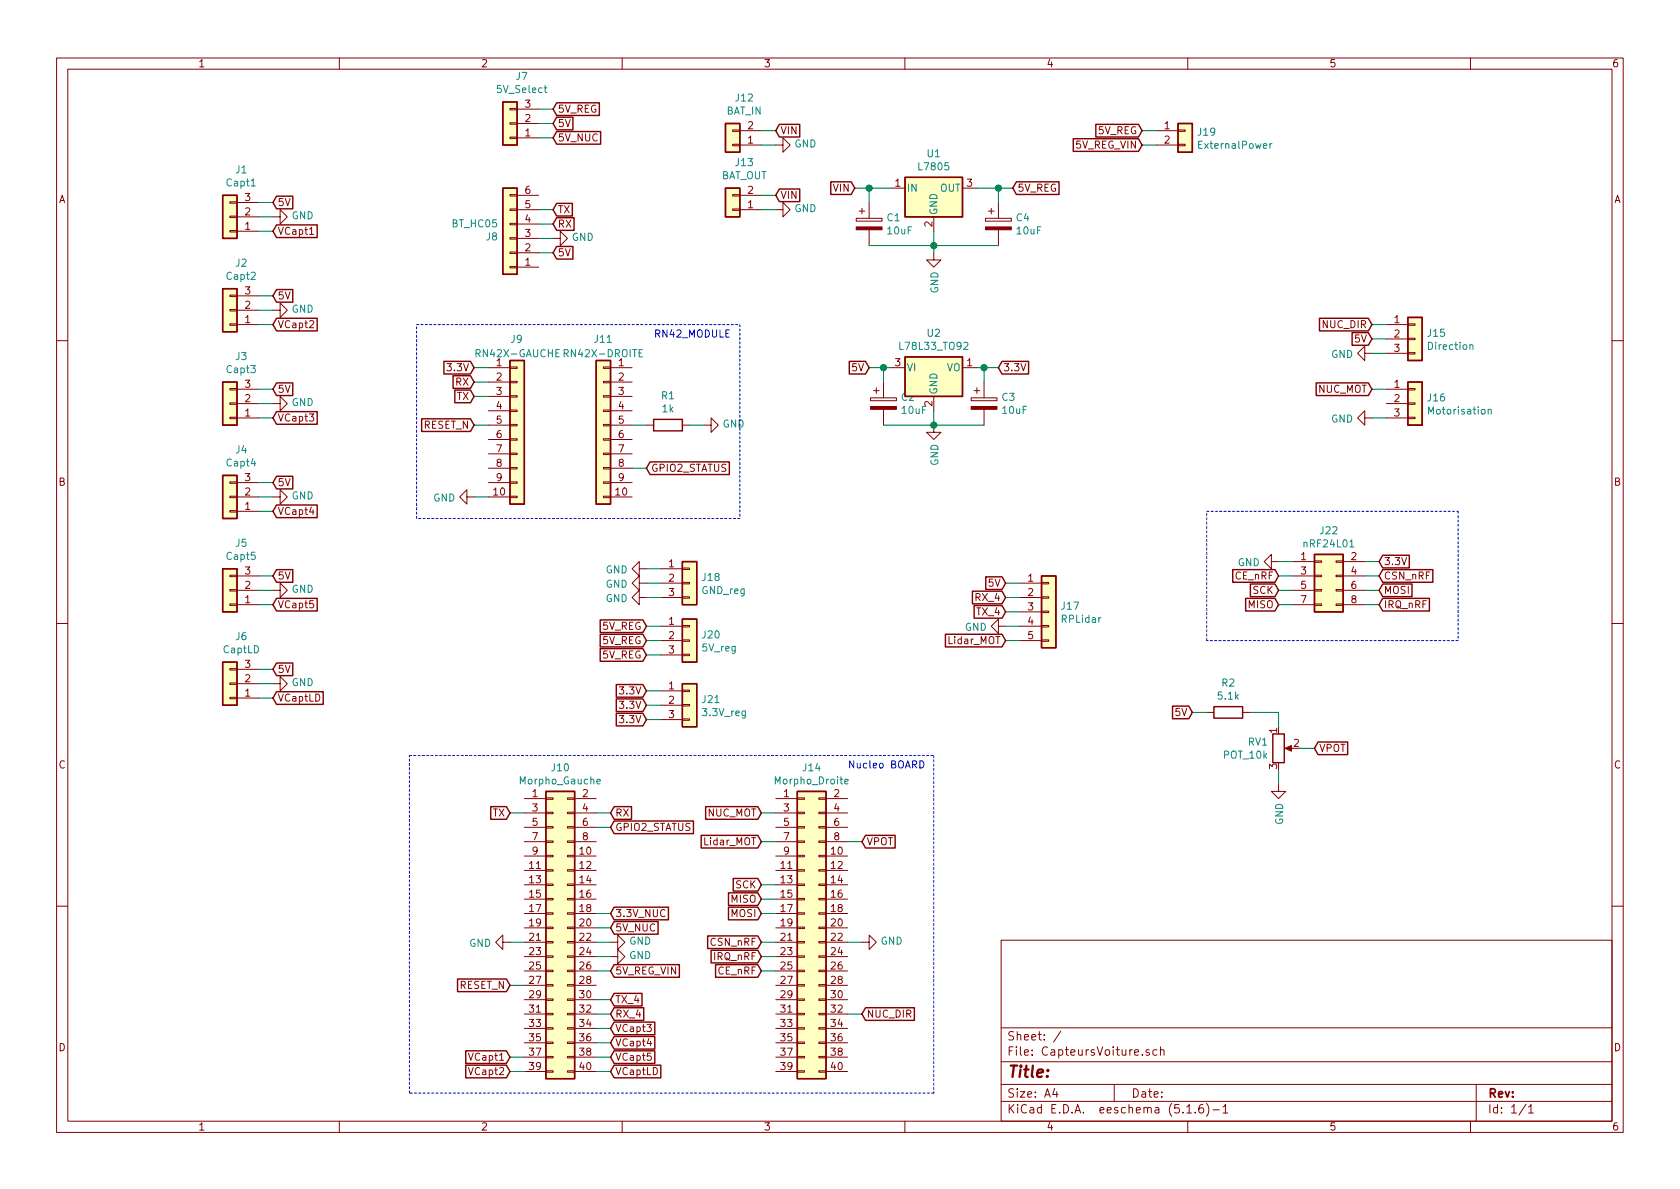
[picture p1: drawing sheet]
EESchema Schematic File Version 4
EELAYER 30 0
EELAYER END
$Descr A4 11693 8268
encoding utf-8
Sheet 1 1
Title ""
Date ""
Rev ""
Comp ""
Comment1 ""
Comment2 ""
Comment3 ""
Comment4 ""
$EndDescr
$Comp
L Connector_Generic:Conn_01x03 J1
U 1 1
P 1600 1500
F 0 "J1" H 1520 1175 50  0000 C CNN
F 1 "Capt1" H 1520 1266 50  0000 C CNN
F 2 "Connector_JST:JST_XH_B3B-XH-A_1x03_P2.50mm_Vertical" H 1600 1500 50  0001 C CNN
F 3 "~" H 1600 1500 50  0001 C CNN
	1    1600 1500
	-1   0    0    1   
$EndComp
$Comp
L Connector_Generic:Conn_01x03 J2
U 1 1
P 1600 2150
F 0 "J2" H 1520 1825 50  0000 C CNN
F 1 "Capt2" H 1520 1916 50  0000 C CNN
F 2 "Connector_JST:JST_XH_B3B-XH-A_1x03_P2.50mm_Vertical" H 1600 2150 50  0001 C CNN
F 3 "~" H 1600 2150 50  0001 C CNN
	1    1600 2150
	-1   0    0    1   
$EndComp
$Comp
L Connector_Generic:Conn_01x03 J3
U 1 1
P 1600 2800
F 0 "J3" H 1520 2475 50  0000 C CNN
F 1 "Capt3" H 1520 2566 50  0000 C CNN
F 2 "Connector_JST:JST_XH_B3B-XH-A_1x03_P2.50mm_Vertical" H 1600 2800 50  0001 C CNN
F 3 "~" H 1600 2800 50  0001 C CNN
	1    1600 2800
	-1   0    0    1   
$EndComp
$Comp
L Connector_Generic:Conn_01x03 J4
U 1 1
P 1600 3450
F 0 "J4" H 1520 3125 50  0000 C CNN
F 1 "Capt4" H 1520 3216 50  0000 C CNN
F 2 "Connector_JST:JST_XH_B3B-XH-A_1x03_P2.50mm_Vertical" H 1600 3450 50  0001 C CNN
F 3 "~" H 1600 3450 50  0001 C CNN
	1    1600 3450
	-1   0    0    1   
$EndComp
$Comp
L Connector_Generic:Conn_01x03 J5
U 1 1
P 1600 4100
F 0 "J5" H 1520 3775 50  0000 C CNN
F 1 "Capt5" H 1520 3866 50  0000 C CNN
F 2 "Connector_JST:JST_XH_B3B-XH-A_1x03_P2.50mm_Vertical" H 1600 4100 50  0001 C CNN
F 3 "~" H 1600 4100 50  0001 C CNN
	1    1600 4100
	-1   0    0    1   
$EndComp
$Comp
L Connector_Generic:Conn_01x03 J6
U 1 1
P 1600 4750
F 0 "J6" H 1520 4425 50  0000 C CNN
F 1 "CaptLD" H 1520 4516 50  0000 C CNN
F 2 "Connector_JST:JST_XH_B3B-XH-A_1x03_P2.50mm_Vertical" H 1600 4750 50  0001 C CNN
F 3 "~" H 1600 4750 50  0001 C CNN
	1    1600 4750
	-1   0    0    1   
$EndComp
$Comp
L power:GND #PWR0101
U 1 1
P 1900 1500
F 0 "#PWR0101" H 1900 1250 50  0001 C CNN
F 1 "GND" V 1905 1372 50  0000 R CNN
F 2 "" H 1900 1500 50  0001 C CNN
F 3 "" H 1900 1500 50  0001 C CNN
	1    1900 1500
	0    -1   -1   0   
$EndComp
$Comp
L power:GND #PWR0102
U 1 1
P 1900 2150
F 0 "#PWR0102" H 1900 1900 50  0001 C CNN
F 1 "GND" V 1905 2022 50  0000 R CNN
F 2 "" H 1900 2150 50  0001 C CNN
F 3 "" H 1900 2150 50  0001 C CNN
	1    1900 2150
	0    -1   -1   0   
$EndComp
$Comp
L power:GND #PWR0103
U 1 1
P 1900 2800
F 0 "#PWR0103" H 1900 2550 50  0001 C CNN
F 1 "GND" V 1905 2672 50  0000 R CNN
F 2 "" H 1900 2800 50  0001 C CNN
F 3 "" H 1900 2800 50  0001 C CNN
	1    1900 2800
	0    -1   -1   0   
$EndComp
$Comp
L power:GND #PWR0105
U 1 1
P 1900 3450
F 0 "#PWR0105" H 1900 3200 50  0001 C CNN
F 1 "GND" V 1905 3322 50  0000 R CNN
F 2 "" H 1900 3450 50  0001 C CNN
F 3 "" H 1900 3450 50  0001 C CNN
	1    1900 3450
	0    -1   -1   0   
$EndComp
$Comp
L power:GND #PWR0106
U 1 1
P 1900 4100
F 0 "#PWR0106" H 1900 3850 50  0001 C CNN
F 1 "GND" V 1905 3972 50  0000 R CNN
F 2 "" H 1900 4100 50  0001 C CNN
F 3 "" H 1900 4100 50  0001 C CNN
	1    1900 4100
	0    -1   -1   0   
$EndComp
$Comp
L power:GND #PWR0107
U 1 1
P 1900 4750
F 0 "#PWR0107" H 1900 4500 50  0001 C CNN
F 1 "GND" V 1905 4622 50  0000 R CNN
F 2 "" H 1900 4750 50  0001 C CNN
F 3 "" H 1900 4750 50  0001 C CNN
	1    1900 4750
	0    -1   -1   0   
$EndComp
Text GLabel 1900 1400 2    50   Input ~ 0
5V
Text GLabel 1900 2050 2    50   Input ~ 0
5V
Text GLabel 1900 2700 2    50   Input ~ 0
5V
Text GLabel 1900 3350 2    50   Input ~ 0
5V
Text GLabel 1900 4000 2    50   Input ~ 0
5V
Text GLabel 1900 4650 2    50   Input ~ 0
5V
Text GLabel 1900 1600 2    50   Input ~ 0
VCapt1
Text GLabel 1900 4850 2    50   Input ~ 0
VCaptLD
Text GLabel 1900 4200 2    50   Input ~ 0
VCapt5
Text GLabel 1900 3550 2    50   Input ~ 0
VCapt4
Text GLabel 1900 2900 2    50   Input ~ 0
VCapt3
Text GLabel 1900 2250 2    50   Input ~ 0
VCapt2
Wire Wire Line
	1800 1400 1900 1400
Wire Wire Line
	1800 1500 1900 1500
Wire Wire Line
	1800 1600 1900 1600
Wire Wire Line
	1800 2050 1900 2050
Wire Wire Line
	1800 2150 1900 2150
Wire Wire Line
	1800 2250 1900 2250
Wire Wire Line
	1800 2700 1900 2700
Wire Wire Line
	1800 2800 1900 2800
Wire Wire Line
	1800 2900 1900 2900
Wire Wire Line
	1800 3350 1900 3350
Wire Wire Line
	1800 3450 1900 3450
Wire Wire Line
	1800 3550 1900 3550
Wire Wire Line
	1800 4000 1900 4000
Wire Wire Line
	1800 4100 1900 4100
Wire Wire Line
	1800 4200 1900 4200
Wire Wire Line
	1800 4650 1900 4650
Wire Wire Line
	1800 4750 1900 4750
Wire Wire Line
	1800 4850 1900 4850
Text GLabel 4250 7150 2    50   Input ~ 0
VCapt3
Text GLabel 4250 7250 2    50   Input ~ 0
VCapt4
Text GLabel 4250 7350 2    50   Input ~ 0
VCapt5
Text GLabel 4250 7450 2    50   Input ~ 0
VCaptLD
$Comp
L Connector_Generic:Conn_01x06 J8
U 1 1
P 3550 1650
F 0 "J8" H 3630 1642 50  0000 L CNN
F 1 "BT_HC05" H 3630 1551 50  0000 L CNN
F 2 "Connector_PinHeader_2.54mm:PinHeader_1x06_P2.54mm_Horizontal" H 3550 1650 50  0001 C CNN
F 3 "~" H 3550 1650 50  0001 C CNN
	1    3550 1650
	-1   0    0    1   
$EndComp
$Comp
L power:GND #PWR0109
U 1 1
P 3850 1650
F 0 "#PWR0109" H 3850 1400 50  0001 C CNN
F 1 "GND" V 3855 1522 50  0000 R CNN
F 2 "" H 3850 1650 50  0001 C CNN
F 3 "" H 3850 1650 50  0001 C CNN
	1    3850 1650
	0    -1   -1   0   
$EndComp
Text GLabel 3850 1450 2    50   Input ~ 0
TX
Text GLabel 3850 1550 2    50   Input ~ 0
RX
Wire Wire Line
	3850 1750 3750 1750
Wire Wire Line
	3750 1650 3850 1650
Wire Wire Line
	3750 1550 3850 1550
Wire Wire Line
	3750 1450 3850 1450
$Comp
L Regulator_Linear:L7805 U1
U 1 1
P 6500 1300
F 0 "U1" H 6500 1542 50  0000 C CNN
F 1 "L7805" H 6500 1451 50  0000 C CNN
F 2 "Package_TO_SOT_THT:TO-220-3_Horizontal_TabDown" H 6525 1150 50  0001 L CIN
F 3 "http://www.st.com/content/ccc/resource/technical/document/datasheet/41/4f/b3/b0/12/d4/47/88/CD00000444.pdf/files/CD00000444.pdf/jcr:content/translations/en.CD00000444.pdf" H 6500 1250 50  0001 C CNN
	1    6500 1300
	1    0    0    -1  
$EndComp
$Comp
L Connector_Generic:Conn_01x02 J12
U 1 1
P 5100 1000
F 0 "J12" H 5018 675 50  0000 C CNN
F 1 "BAT_IN" H 5018 766 50  0000 C CNN
F 2 "TerminalBlock_Phoenix:TerminalBlock_Phoenix_MKDS-3-2-5.08_1x02_P5.08mm_Horizontal" H 5100 1000 50  0001 C CNN
F 3 "~" H 5100 1000 50  0001 C CNN
	1    5100 1000
	-1   0    0    1   
$EndComp
Text GLabel 5400 900  2    50   Input ~ 0
VIN
$Comp
L power:GND #PWR06
U 1 1
P 5400 1000
F 0 "#PWR06" H 5400 750 50  0001 C CNN
F 1 "GND" V 5405 872 50  0000 R CNN
F 2 "" H 5400 1000 50  0001 C CNN
F 3 "" H 5400 1000 50  0001 C CNN
	1    5400 1000
	0    -1   -1   0   
$EndComp
Text GLabel 5950 1300 0    50   Input ~ 0
VIN
$Comp
L power:GND #PWR09
U 1 1
P 6500 1750
F 0 "#PWR09" H 6500 1500 50  0001 C CNN
F 1 "GND" V 6505 1622 50  0000 R CNN
F 2 "" H 6500 1750 50  0001 C CNN
F 3 "" H 6500 1750 50  0001 C CNN
	1    6500 1750
	1    0    0    -1  
$EndComp
$Comp
L Device:CP C1
U 1 1
P 6050 1550
F 0 "C1" H 6168 1596 50  0000 L CNN
F 1 "10uF" H 6168 1505 50  0000 L CNN
F 2 "Capacitor_THT:CP_Radial_D10.0mm_P5.00mm" H 6088 1400 50  0001 C CNN
F 3 "~" H 6050 1550 50  0001 C CNN
	1    6050 1550
	1    0    0    -1  
$EndComp
$Comp
L Device:CP C4
U 1 1
P 6950 1550
F 0 "C4" H 7068 1596 50  0000 L CNN
F 1 "10uF" H 7068 1505 50  0000 L CNN
F 2 "Capacitor_THT:CP_Radial_D10.0mm_P5.00mm" H 6988 1400 50  0001 C CNN
F 3 "~" H 6950 1550 50  0001 C CNN
	1    6950 1550
	1    0    0    -1  
$EndComp
Text GLabel 7050 1300 2    50   Input ~ 0
5V_REG
Wire Wire Line
	6050 1400 6050 1300
Wire Wire Line
	6050 1300 5950 1300
Wire Wire Line
	6050 1300 6200 1300
Connection ~ 6050 1300
Wire Wire Line
	6800 1300 6950 1300
Wire Wire Line
	6950 1400 6950 1300
Connection ~ 6950 1300
Wire Wire Line
	6950 1300 7050 1300
Wire Wire Line
	6950 1700 6500 1700
Wire Wire Line
	6500 1700 6500 1600
Wire Wire Line
	6050 1700 6500 1700
Connection ~ 6500 1700
Wire Wire Line
	6500 1700 6500 1750
Wire Wire Line
	5300 900  5400 900 
Wire Wire Line
	5300 1000 5400 1000
$Comp
L Connector_Generic:Conn_01x02 J13
U 1 1
P 5100 1450
F 0 "J13" H 5018 1125 50  0000 C CNN
F 1 "BAT_OUT" H 5018 1216 50  0000 C CNN
F 2 "TerminalBlock_Phoenix:TerminalBlock_Phoenix_MKDS-3-2-5.08_1x02_P5.08mm_Horizontal" H 5100 1450 50  0001 C CNN
F 3 "~" H 5100 1450 50  0001 C CNN
	1    5100 1450
	-1   0    0    1   
$EndComp
Text GLabel 5400 1350 2    50   Input ~ 0
VIN
$Comp
L power:GND #PWR07
U 1 1
P 5400 1450
F 0 "#PWR07" H 5400 1200 50  0001 C CNN
F 1 "GND" V 5405 1322 50  0000 R CNN
F 2 "" H 5400 1450 50  0001 C CNN
F 3 "" H 5400 1450 50  0001 C CNN
	1    5400 1450
	0    -1   -1   0   
$EndComp
Wire Wire Line
	5300 1350 5400 1350
Wire Wire Line
	5300 1450 5400 1450
$Comp
L Connector_Generic:Conn_01x03 J7
U 1 1
P 3550 850
F 0 "J7" H 3468 525 50  0000 C CNN
F 1 "5V_Select" H 3468 616 50  0000 C CNN
F 2 "Connector_PinHeader_2.54mm:PinHeader_1x03_P2.54mm_Vertical" H 3550 850 50  0001 C CNN
F 3 "~" H 3550 850 50  0001 C CNN
	1    3550 850 
	-1   0    0    1   
$EndComp
Text GLabel 3850 850  2    50   Input ~ 0
5V
Text GLabel 3850 750  2    50   Input ~ 0
5V_REG
Text GLabel 3850 950  2    50   Input ~ 0
5V_NUC
Wire Wire Line
	3750 950  3850 950 
Wire Wire Line
	3750 850  3850 850 
Wire Wire Line
	3750 750  3850 750 
$Comp
L Regulator_Linear:L78L33_TO92 U2
U 1 1
P 6500 2550
F 0 "U2" H 6500 2792 50  0000 C CNN
F 1 "L78L33_TO92" H 6500 2701 50  0000 C CNN
F 2 "Package_TO_SOT_THT:TO-92L_Inline_Wide" H 6500 2775 50  0001 C CIN
F 3 "http://www.st.com/content/ccc/resource/technical/document/datasheet/15/55/e5/aa/23/5b/43/fd/CD00000446.pdf/files/CD00000446.pdf/jcr:content/translations/en.CD00000446.pdf" H 6500 2500 50  0001 C CNN
	1    6500 2550
	1    0    0    -1  
$EndComp
$Comp
L power:GND #PWR010
U 1 1
P 6500 2950
F 0 "#PWR010" H 6500 2700 50  0001 C CNN
F 1 "GND" V 6505 2822 50  0000 R CNN
F 2 "" H 6500 2950 50  0001 C CNN
F 3 "" H 6500 2950 50  0001 C CNN
	1    6500 2950
	1    0    0    -1  
$EndComp
Text GLabel 6050 2550 0    50   Input ~ 0
5V
Wire Wire Line
	6050 2550 6150 2550
Wire Wire Line
	6800 2550 6850 2550
Wire Wire Line
	6500 2950 6500 2850
$Comp
L Device:CP C3
U 1 1
P 6850 2800
F 0 "C3" H 6968 2846 50  0000 L CNN
F 1 "10uF" H 6968 2755 50  0000 L CNN
F 2 "Capacitor_THT:CP_Radial_D10.0mm_P5.00mm" H 6888 2650 50  0001 C CNN
F 3 "~" H 6850 2800 50  0001 C CNN
	1    6850 2800
	1    0    0    -1  
$EndComp
$Comp
L Device:CP C2
U 1 1
P 6150 2800
F 0 "C2" H 6268 2846 50  0000 L CNN
F 1 "10uF" H 6268 2755 50  0000 L CNN
F 2 "Capacitor_THT:CP_Radial_D10.0mm_P5.00mm" H 6188 2650 50  0001 C CNN
F 3 "~" H 6150 2800 50  0001 C CNN
	1    6150 2800
	1    0    0    -1  
$EndComp
Wire Wire Line
	6150 2650 6150 2550
Connection ~ 6150 2550
Wire Wire Line
	6150 2550 6200 2550
Wire Wire Line
	6850 2650 6850 2550
Connection ~ 6850 2550
Wire Wire Line
	6850 2550 6950 2550
Wire Wire Line
	6850 2950 6500 2950
Connection ~ 6500 2950
Wire Wire Line
	6500 2950 6150 2950
$Comp
L Connector_Generic:Conn_01x10 J9
U 1 1
P 3600 2950
F 0 "J9" H 3550 3550 50  0000 L CNN
F 1 "RN42X-GAUCHE" H 3300 3450 50  0000 L CNN
F 2 "Connector_PinHeader_2.00mm:PinHeader_1x10_P2.00mm_Vertical" H 3600 2950 50  0001 C CNN
F 3 "~" H 3600 2950 50  0001 C CNN
	1    3600 2950
	1    0    0    -1  
$EndComp
$Comp
L Connector_Generic:Conn_01x10 J11
U 1 1
P 4200 2950
F 0 "J11" H 4200 3550 50  0000 C CNN
F 1 "RN42X-DROITE" H 4200 3450 50  0000 C CNN
F 2 "Connector_PinHeader_2.00mm:PinHeader_1x10_P2.00mm_Vertical" H 4200 2950 50  0001 C CNN
F 3 "~" H 4200 2950 50  0001 C CNN
	1    4200 2950
	-1   0    0    -1  
$EndComp
Text GLabel 3300 2550 0    50   Input ~ 0
3.3V
$Comp
L power:GND #PWR01
U 1 1
P 3300 3450
F 0 "#PWR01" H 3300 3200 50  0001 C CNN
F 1 "GND" V 3305 3322 50  0000 R CNN
F 2 "" H 3300 3450 50  0001 C CNN
F 3 "" H 3300 3450 50  0001 C CNN
	1    3300 3450
	0    1    1    0   
$EndComp
Text GLabel 3300 2650 0    50   Input ~ 0
RX
Text GLabel 3300 2750 0    50   Input ~ 0
TX
Text GLabel 3300 2950 0    50   Input ~ 0
RESET_N
Text GLabel 4500 3250 2    50   Input ~ 0
GPIO2_STATUS
$Comp
L Connector_Generic:Conn_02x20_Odd_Even J10
U 1 1
P 3850 6450
F 0 "J10" H 3900 7567 50  0000 C CNN
F 1 "Morpho_Gauche" H 3900 7476 50  0000 C CNN
F 2 "Connector_PinHeader_2.54mm:PinHeader_2x20_P2.54mm_Vertical" H 3850 6450 50  0001 C CNN
F 3 "~" H 3850 6450 50  0001 C CNN
	1    3850 6450
	1    0    0    -1  
$EndComp
$Comp
L Connector_Generic:Conn_02x20_Odd_Even J14
U 1 1
P 5600 6450
F 0 "J14" H 5650 7567 50  0000 C CNN
F 1 "Morpho_Droite" H 5650 7476 50  0000 C CNN
F 2 "Connector_PinHeader_2.54mm:PinHeader_2x20_P2.54mm_Vertical" H 5600 6450 50  0001 C CNN
F 3 "~" H 5600 6450 50  0001 C CNN
	1    5600 6450
	1    0    0    -1  
$EndComp
Text GLabel 3550 5650 0    50   Input ~ 0
TX
$Comp
L power:GND #PWR02
U 1 1
P 3550 6550
F 0 "#PWR02" H 3550 6300 50  0001 C CNN
F 1 "GND" V 3555 6422 50  0000 R CNN
F 2 "" H 3550 6550 50  0001 C CNN
F 3 "" H 3550 6550 50  0001 C CNN
	1    3550 6550
	0    1    1    0   
$EndComp
$Comp
L power:GND #PWR03
U 1 1
P 4250 6550
F 0 "#PWR03" H 4250 6300 50  0001 C CNN
F 1 "GND" V 4255 6422 50  0000 R CNN
F 2 "" H 4250 6550 50  0001 C CNN
F 3 "" H 4250 6550 50  0001 C CNN
	1    4250 6550
	0    -1   -1   0   
$EndComp
$Comp
L power:GND #PWR04
U 1 1
P 4250 6650
F 0 "#PWR04" H 4250 6400 50  0001 C CNN
F 1 "GND" V 4255 6522 50  0000 R CNN
F 2 "" H 4250 6650 50  0001 C CNN
F 3 "" H 4250 6650 50  0001 C CNN
	1    4250 6650
	0    -1   -1   0   
$EndComp
Text GLabel 4250 6750 2    50   Input ~ 0
5V_REG_VIN
Text GLabel 4250 5650 2    50   Input ~ 0
RX
Text GLabel 3550 7350 0    50   Input ~ 0
VCapt1
Text GLabel 3550 6850 0    50   Input ~ 0
RESET_N
Text GLabel 4250 6450 2    50   Input ~ 0
5V_NUC
Wire Wire Line
	3300 3450 3400 3450
Wire Wire Line
	3300 2950 3400 2950
Wire Wire Line
	3300 2750 3400 2750
Wire Wire Line
	3300 2550 3400 2550
Wire Wire Line
	3300 2650 3400 2650
Wire Wire Line
	4400 3250 4500 3250
$Comp
L power:GND #PWR08
U 1 1
P 6000 6550
F 0 "#PWR08" H 6000 6300 50  0001 C CNN
F 1 "GND" V 6005 6422 50  0000 R CNN
F 2 "" H 6000 6550 50  0001 C CNN
F 3 "" H 6000 6550 50  0001 C CNN
	1    6000 6550
	0    -1   -1   0   
$EndComp
Wire Wire Line
	5900 6550 6000 6550
Wire Wire Line
	4250 6450 4150 6450
Wire Wire Line
	3650 5650 3550 5650
Wire Wire Line
	4150 5650 4250 5650
Wire Wire Line
	4150 6550 4250 6550
Wire Wire Line
	3550 6550 3650 6550
Wire Wire Line
	4150 6650 4250 6650
Wire Wire Line
	4150 6750 4250 6750
Wire Wire Line
	4150 6950 4250 6950
Wire Wire Line
	4150 7050 4250 7050
Wire Wire Line
	4150 7150 4250 7150
Wire Wire Line
	4150 7250 4250 7250
Wire Wire Line
	4150 7350 4250 7350
Wire Wire Line
	4250 7450 4150 7450
Text GLabel 4250 6950 2    50   Input ~ 0
TX_4
Text GLabel 3550 7450 0    50   Input ~ 0
VCapt2
Text GLabel 4250 7050 2    50   Input ~ 0
RX_4
Wire Wire Line
	3550 7350 3650 7350
Wire Wire Line
	3550 7450 3650 7450
Wire Notes Line
	2900 2250 5150 2250
Wire Notes Line
	5150 2250 5150 3600
Wire Notes Line
	5150 3600 2900 3600
Wire Notes Line
	2900 3600 2900 2250
Text Notes 4550 2350 0    50   ~ 0
RN42_MODULE
Wire Notes Line
	2850 5250 6500 5250
Wire Notes Line
	6500 5250 6500 7600
Wire Notes Line
	6500 7600 2850 7600
Wire Notes Line
	2850 7600 2850 5250
Text Notes 5900 5350 0    50   ~ 0
Nucleo BOARD
$Comp
L Connector_Generic:Conn_01x03 J15
U 1 1
P 9850 2350
F 0 "J15" H 9930 2392 50  0000 L CNN
F 1 "Direction" H 9930 2301 50  0000 L CNN
F 2 "Connector_PinHeader_2.54mm:PinHeader_1x03_P2.54mm_Horizontal" H 9850 2350 50  0001 C CNN
F 3 "~" H 9850 2350 50  0001 C CNN
	1    9850 2350
	1    0    0    -1  
$EndComp
$Comp
L Connector_Generic:Conn_01x03 J16
U 1 1
P 9850 2800
F 0 "J16" H 9930 2842 50  0000 L CNN
F 1 "Motorisation" H 9930 2751 50  0000 L CNN
F 2 "Connector_PinHeader_2.54mm:PinHeader_1x03_P2.54mm_Horizontal" H 9850 2800 50  0001 C CNN
F 3 "~" H 9850 2800 50  0001 C CNN
	1    9850 2800
	1    0    0    -1  
$EndComp
Text GLabel 9550 2350 0    50   Input ~ 0
5V
$Comp
L power:GND #PWR011
U 1 1
P 9550 2450
F 0 "#PWR011" H 9550 2200 50  0001 C CNN
F 1 "GND" V 9555 2322 50  0000 R CNN
F 2 "" H 9550 2450 50  0001 C CNN
F 3 "" H 9550 2450 50  0001 C CNN
	1    9550 2450
	0    1    1    0   
$EndComp
$Comp
L power:GND #PWR012
U 1 1
P 9550 2900
F 0 "#PWR012" H 9550 2650 50  0001 C CNN
F 1 "GND" V 9555 2772 50  0000 R CNN
F 2 "" H 9550 2900 50  0001 C CNN
F 3 "" H 9550 2900 50  0001 C CNN
	1    9550 2900
	0    1    1    0   
$EndComp
Text GLabel 9550 2250 0    50   Input ~ 0
NUC_DIR
Text GLabel 9550 2700 0    50   Input ~ 0
NUC_MOT
Text GLabel 5300 5650 0    50   Input ~ 0
NUC_MOT
Wire Wire Line
	9550 2250 9650 2250
Wire Wire Line
	9550 2350 9650 2350
Wire Wire Line
	9550 2450 9650 2450
Wire Wire Line
	9550 2700 9650 2700
Wire Wire Line
	9550 2900 9650 2900
Wire Wire Line
	5300 5650 5400 5650
Text GLabel 4250 5750 2    50   Input ~ 0
GPIO2_STATUS
Wire Wire Line
	4150 5750 4250 5750
Text GLabel 6000 7050 2    50   Input ~ 0
NUC_DIR
Wire Wire Line
	5900 7050 6000 7050
$Comp
L Connector_Generic:Conn_01x02 J19
U 1 1
P 8250 900
F 0 "J19" H 8330 892 50  0000 L CNN
F 1 "ExternalPower" H 8330 801 50  0000 L CNN
F 2 "Connector_PinHeader_2.00mm:PinHeader_1x02_P2.00mm_Vertical" H 8250 900 50  0001 C CNN
F 3 "~" H 8250 900 50  0001 C CNN
	1    8250 900 
	1    0    0    -1  
$EndComp
Text GLabel 7950 900  0    50   Input ~ 0
5V_REG
Text GLabel 7950 1000 0    50   Input ~ 0
5V_REG_VIN
Wire Wire Line
	7950 900  8050 900 
Wire Wire Line
	7950 1000 8050 1000
$Comp
L Connector_Generic:Conn_01x05 J17
U 1 1
P 7300 4250
F 0 "J17" H 7380 4292 50  0000 L CNN
F 1 "RPLidar" H 7380 4201 50  0000 L CNN
F 2 "Connector_JST:JST_XH_B5B-XH-A_1x05_P2.50mm_Vertical" H 7300 4250 50  0001 C CNN
F 3 "~" H 7300 4250 50  0001 C CNN
	1    7300 4250
	1    0    0    -1  
$EndComp
Text GLabel 7000 4050 0    50   Input ~ 0
5V
Text GLabel 7000 4250 0    50   Input ~ 0
TX_4
Text GLabel 7000 4150 0    50   Input ~ 0
RX_4
Text GLabel 5300 5850 0    50   Input ~ 0
Lidar_MOT
Wire Wire Line
	5300 5850 5400 5850
Text GLabel 7000 4450 0    50   Input ~ 0
Lidar_MOT
$Comp
L power:GND #PWR0104
U 1 1
P 7000 4350
F 0 "#PWR0104" H 7000 4100 50  0001 C CNN
F 1 "GND" V 7005 4222 50  0000 R CNN
F 2 "" H 7000 4350 50  0001 C CNN
F 3 "" H 7000 4350 50  0001 C CNN
	1    7000 4350
	0    1    1    0   
$EndComp
Wire Wire Line
	7000 4050 7100 4050
Wire Wire Line
	7000 4150 7100 4150
Wire Wire Line
	7000 4250 7100 4250
Wire Wire Line
	7000 4350 7100 4350
Wire Wire Line
	7000 4450 7100 4450
$Comp
L Connector_Generic:Conn_01x03 J20
U 1 1
P 4800 4450
F 0 "J20" H 4880 4492 50  0000 L CNN
F 1 "5V_reg" H 4880 4401 50  0000 L CNN
F 2 "Connector_PinHeader_2.54mm:PinHeader_1x03_P2.54mm_Vertical" H 4800 4450 50  0001 C CNN
F 3 "~" H 4800 4450 50  0001 C CNN
	1    4800 4450
	1    0    0    -1  
$EndComp
Text GLabel 4500 4350 0    50   Input ~ 0
5V_REG
Text GLabel 4500 4450 0    50   Input ~ 0
5V_REG
Text GLabel 4500 4550 0    50   Input ~ 0
5V_REG
Text GLabel 6950 2550 2    50   Input ~ 0
3.3V
Text GLabel 4500 4900 0    50   Input ~ 0
3.3V
$Comp
L Connector_Generic:Conn_01x03 J21
U 1 1
P 4800 4900
F 0 "J21" H 4880 4942 50  0000 L CNN
F 1 "3.3V_reg" H 4880 4851 50  0000 L CNN
F 2 "Connector_PinHeader_2.54mm:PinHeader_1x03_P2.54mm_Vertical" H 4800 4900 50  0001 C CNN
F 3 "~" H 4800 4900 50  0001 C CNN
	1    4800 4900
	1    0    0    -1  
$EndComp
Text GLabel 4500 5000 0    50   Input ~ 0
3.3V
$Comp
L Connector_Generic:Conn_01x03 J18
U 1 1
P 4800 4050
F 0 "J18" H 4880 4092 50  0000 L CNN
F 1 "GND_reg" H 4880 4001 50  0000 L CNN
F 2 "Connector_PinHeader_2.54mm:PinHeader_1x03_P2.54mm_Vertical" H 4800 4050 50  0001 C CNN
F 3 "~" H 4800 4050 50  0001 C CNN
	1    4800 4050
	1    0    0    -1  
$EndComp
$Comp
L power:GND #PWR015
U 1 1
P 4500 4150
F 0 "#PWR015" H 4500 3900 50  0001 C CNN
F 1 "GND" V 4505 4022 50  0000 R CNN
F 2 "" H 4500 4150 50  0001 C CNN
F 3 "" H 4500 4150 50  0001 C CNN
	1    4500 4150
	0    1    1    0   
$EndComp
$Comp
L power:GND #PWR014
U 1 1
P 4500 4050
F 0 "#PWR014" H 4500 3800 50  0001 C CNN
F 1 "GND" V 4505 3922 50  0000 R CNN
F 2 "" H 4500 4050 50  0001 C CNN
F 3 "" H 4500 4050 50  0001 C CNN
	1    4500 4050
	0    1    1    0   
$EndComp
$Comp
L power:GND #PWR013
U 1 1
P 4500 3950
F 0 "#PWR013" H 4500 3700 50  0001 C CNN
F 1 "GND" V 4505 3822 50  0000 R CNN
F 2 "" H 4500 3950 50  0001 C CNN
F 3 "" H 4500 3950 50  0001 C CNN
	1    4500 3950
	0    1    1    0   
$EndComp
Wire Wire Line
	4500 3950 4600 3950
Wire Wire Line
	4600 4050 4500 4050
Wire Wire Line
	4600 4150 4500 4150
Wire Wire Line
	4600 4350 4500 4350
Wire Wire Line
	4600 4450 4500 4450
Wire Wire Line
	4600 4550 4500 4550
Wire Wire Line
	4600 4800 4500 4800
Wire Wire Line
	4600 4900 4500 4900
Wire Wire Line
	4600 5000 4500 5000
Text GLabel 3850 1750 2    50   Input ~ 0
5V
Wire Wire Line
	3550 6850 3650 6850
$Comp
L Device:R_POT RV1
U 1 1
P 8900 5200
F 0 "RV1" H 8830 5246 50  0000 R CNN
F 1 "POT_10k" H 8830 5155 50  0000 R CNN
F 2 "Potentiometer_THT:Potentiometer_Vishay_T73YP_Vertical" H 8900 5200 50  0001 C CNN
F 3 "~" H 8900 5200 50  0001 C CNN
	1    8900 5200
	1    0    0    -1  
$EndComp
$Comp
L power:GND #PWR05
U 1 1
P 8900 5450
F 0 "#PWR05" H 8900 5200 50  0001 C CNN
F 1 "GND" V 8905 5322 50  0000 R CNN
F 2 "" H 8900 5450 50  0001 C CNN
F 3 "" H 8900 5450 50  0001 C CNN
	1    8900 5450
	1    0    0    -1  
$EndComp
Text GLabel 9150 5200 2    50   Input ~ 0
VPOT
Wire Wire Line
	8900 4950 8900 5050
Wire Wire Line
	8900 5450 8900 5350
Wire Wire Line
	9050 5200 9150 5200
Text GLabel 6000 5850 2    50   Input ~ 0
VPOT
Text GLabel 4250 6350 2    50   Input ~ 0
3.3V_NUC
$Comp
L Device:R R1
U 1 1
P 4650 2950
F 0 "R1" V 4443 2950 50  0000 C CNN
F 1 "1k" V 4534 2950 50  0000 C CNN
F 2 "Resistor_THT:R_Axial_DIN0207_L6.3mm_D2.5mm_P10.16mm_Horizontal" V 4580 2950 50  0001 C CNN
F 3 "~" H 4650 2950 50  0001 C CNN
	1    4650 2950
	0    1    1    0   
$EndComp
$Comp
L power:GND #PWR016
U 1 1
P 4900 2950
F 0 "#PWR016" H 4900 2700 50  0001 C CNN
F 1 "GND" V 4905 2822 50  0000 R CNN
F 2 "" H 4900 2950 50  0001 C CNN
F 3 "" H 4900 2950 50  0001 C CNN
	1    4900 2950
	0    -1   -1   0   
$EndComp
Wire Wire Line
	4400 2950 4500 2950
Wire Wire Line
	4800 2950 4900 2950
Wire Wire Line
	4150 6350 4250 6350
Text GLabel 8300 4950 0    50   Input ~ 0
5V
Wire Wire Line
	8300 4950 8400 4950
Wire Wire Line
	8700 4950 8900 4950
Wire Wire Line
	5900 5850 6000 5850
$Comp
L Connector_Generic:Conn_02x04_Odd_Even J22
U 1 1
P 9200 4000
F 0 "J22" H 9250 4317 50  0000 C CNN
F 1 "nRF24L01" H 9250 4226 50  0000 C CNN
F 2 "Connector_PinHeader_2.54mm:PinHeader_2x04_P2.54mm_Vertical" H 9200 4000 50  0001 C CNN
F 3 "~" H 9200 4000 50  0001 C CNN
	1    9200 4000
	1    0    0    -1  
$EndComp
$Comp
L power:GND #PWR017
U 1 1
P 8900 3900
F 0 "#PWR017" H 8900 3650 50  0001 C CNN
F 1 "GND" V 8905 3772 50  0000 R CNN
F 2 "" H 8900 3900 50  0001 C CNN
F 3 "" H 8900 3900 50  0001 C CNN
	1    8900 3900
	0    1    1    0   
$EndComp
Text GLabel 4500 4800 0    50   Input ~ 0
3.3V
Text GLabel 9600 3900 2    50   Input ~ 0
3.3V
Wire Wire Line
	8900 3900 9000 3900
Wire Wire Line
	9500 3900 9600 3900
Text GLabel 8900 4000 0    50   Input ~ 0
CE_nRF
Text GLabel 8900 4100 0    50   Input ~ 0
SCK
Text GLabel 8900 4200 0    50   Input ~ 0
MISO
Text GLabel 9600 4000 2    50   Input ~ 0
CSN_nRF
Text GLabel 9600 4100 2    50   Input ~ 0
MOSI
Text GLabel 9600 4200 2    50   Input ~ 0
IRQ_nRF
Wire Wire Line
	8900 4000 9000 4000
Wire Wire Line
	9500 4000 9600 4000
Wire Wire Line
	8900 4100 9000 4100
Wire Wire Line
	9500 4100 9600 4100
Wire Wire Line
	8900 4200 9000 4200
Wire Wire Line
	9500 4200 9600 4200
Wire Notes Line
	8400 3550 10150 3550
Wire Notes Line
	10150 3550 10150 4450
Wire Notes Line
	10150 4450 8400 4450
Wire Notes Line
	8400 4450 8400 3550
Text GLabel 5300 6550 0    50   Input ~ 0
CSN_nRF
Text GLabel 5300 6250 0    50   Input ~ 0
MISO
Text GLabel 5300 6150 0    50   Input ~ 0
SCK
Text GLabel 5300 6350 0    50   Input ~ 0
MOSI
Text GLabel 5300 6750 0    50   Input ~ 0
CE_nRF
Text GLabel 5300 6650 0    50   Input ~ 0
IRQ_nRF
Wire Wire Line
	5300 6150 5400 6150
Wire Wire Line
	5300 6250 5400 6250
Wire Wire Line
	5300 6350 5400 6350
Wire Wire Line
	5300 6550 5400 6550
Wire Wire Line
	5300 6650 5400 6650
Wire Wire Line
	5300 6750 5400 6750
$Comp
L Device:R R2
U 1 1
P 8550 4950
F 0 "R2" V 8343 4950 50  0000 C CNN
F 1 "5.1k" V 8434 4950 50  0000 C CNN
F 2 "Resistor_THT:R_Axial_DIN0207_L6.3mm_D2.5mm_P15.24mm_Horizontal" V 8480 4950 50  0001 C CNN
F 3 "~" H 8550 4950 50  0001 C CNN
	1    8550 4950
	0    1    1    0   
$EndComp
$EndSCHEMATC
